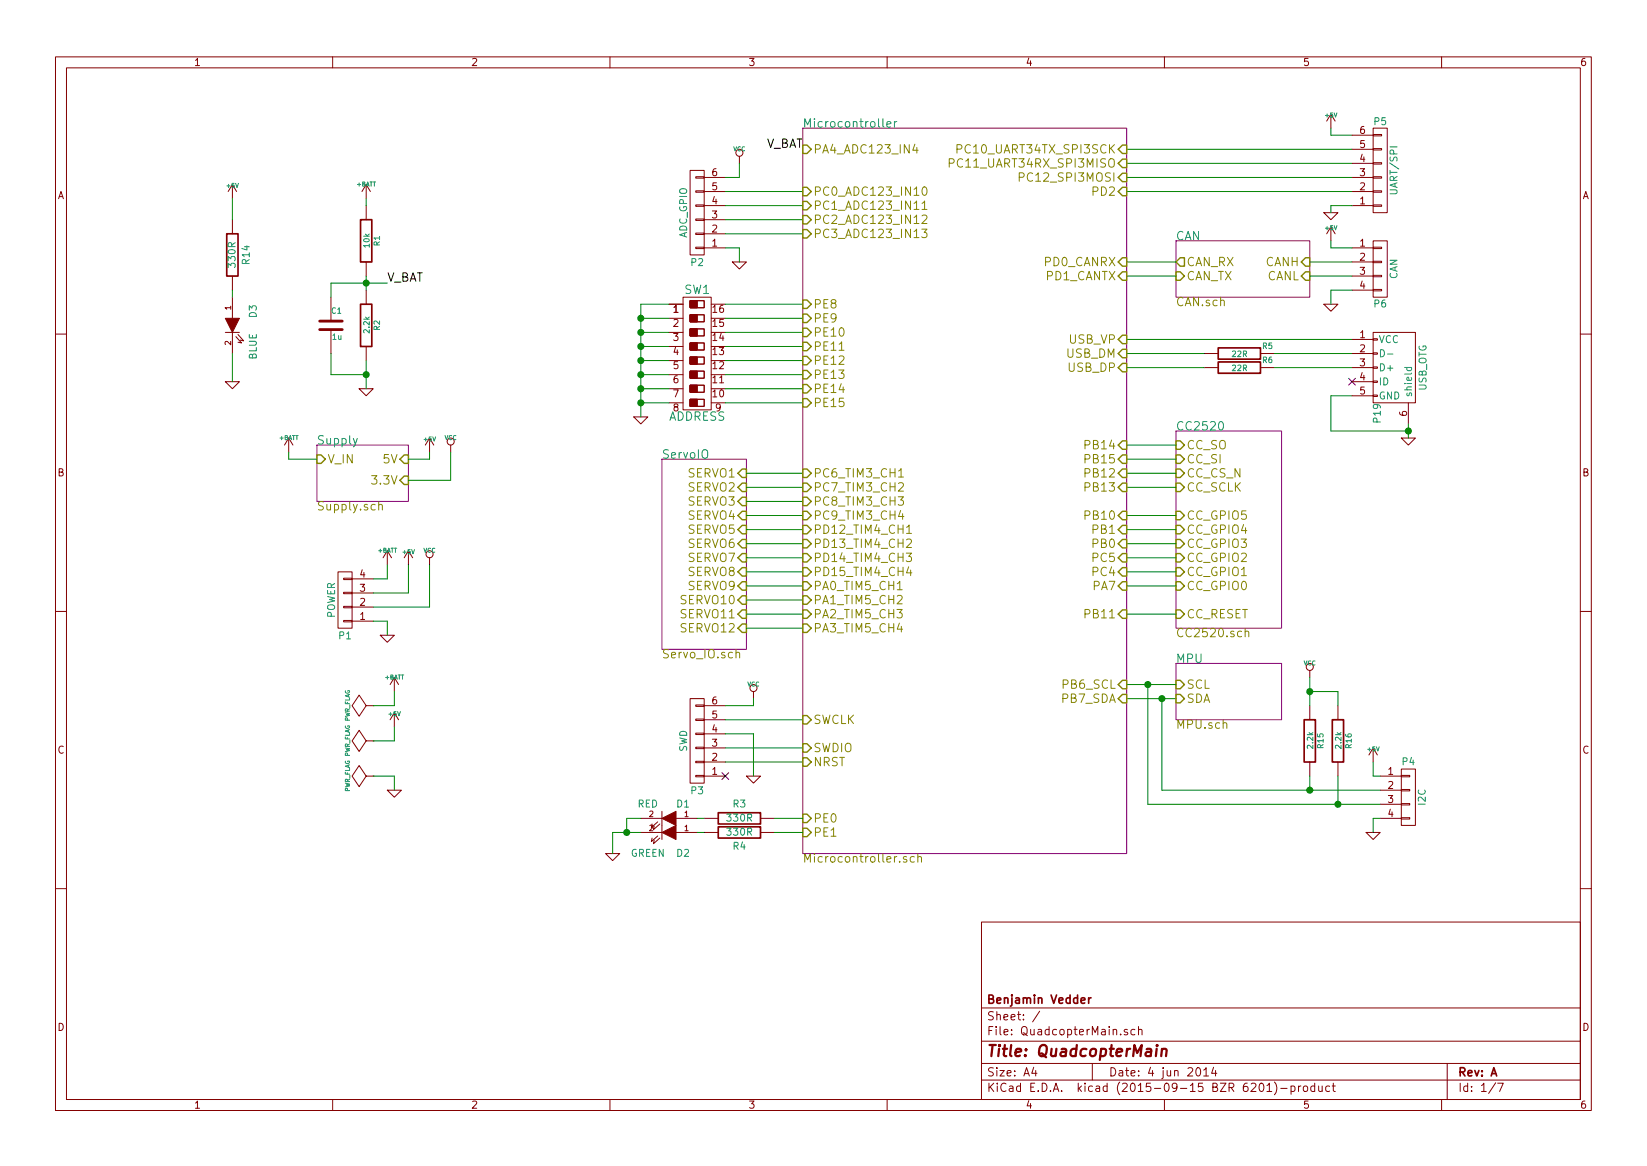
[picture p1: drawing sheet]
EESchema Schematic File Version 2
LIBS:QuadcopterMain-rescue
LIBS:power
LIBS:device
LIBS:transistors
LIBS:conn
LIBS:linear
LIBS:regul
LIBS:74xx
LIBS:cmos4000
LIBS:adc-dac
LIBS:memory
LIBS:xilinx
LIBS:special
LIBS:microcontrollers
LIBS:dsp
LIBS:microchip
LIBS:analog_switches
LIBS:motorola
LIBS:texas
LIBS:intel
LIBS:audio
LIBS:interface
LIBS:digital-audio
LIBS:philips
LIBS:display
LIBS:cypress
LIBS:siliconi
LIBS:opto
LIBS:atmel
LIBS:contrib
LIBS:valves
LIBS:crf_1
LIBS:dips-s
LIBS:QuadcopterMain-cache
EELAYER 25 0
EELAYER END
$Descr A4 11693 8268
encoding utf-8
Sheet 1 7
Title "QuadcopterMain"
Date "4 jun 2014"
Rev "A"
Comp "Benjamin Vedder"
Comment1 ""
Comment2 ""
Comment3 ""
Comment4 ""
$EndDescr
$Sheet
S 2250 3150 650  400 
U 54134F5D
F0 "Supply" 60
F1 "Supply.sch" 60
F2 "V_IN" I L 2250 3250 60 
F3 "5V" I R 2900 3250 60 
F4 "3.3V" I R 2900 3400 60 
$EndSheet
$Comp
L VCC #PWR14
U 1 1
P 3200 3200
F 0 "#PWR14" H 3200 3300 30  0001 C CNN
F 1 "VCC" H 3200 3300 30  0000 C CNN
F 2 "" H 3200 3200 60  0000 C CNN
F 3 "" H 3200 3200 60  0000 C CNN
	1    3200 3200
	1    0    0    -1  
$EndComp
$Comp
L +5V #PWR12
U 1 1
P 3050 3200
F 0 "#PWR12" H 3050 3290 20  0001 C CNN
F 1 "+5V" H 3050 3290 30  0000 C CNN
F 2 "" H 3050 3200 60  0000 C CNN
F 3 "" H 3050 3200 60  0000 C CNN
	1    3050 3200
	1    0    0    -1  
$EndComp
$Sheet
S 8350 3050 750  1400
U 5416CB9B
F0 "CC2520" 60
F1 "CC2520.sch" 60
F2 "CC_SO" I L 8350 3150 60 
F3 "CC_SI" I L 8350 3250 60 
F4 "CC_CS_N" I L 8350 3350 60 
F5 "CC_SCLK" I L 8350 3450 60 
F6 "CC_GPIO5" I L 8350 3650 60 
F7 "CC_GPIO4" I L 8350 3750 60 
F8 "CC_GPIO3" I L 8350 3850 60 
F9 "CC_GPIO2" I L 8350 3950 60 
F10 "CC_GPIO1" I L 8350 4050 60 
F11 "CC_GPIO0" I L 8350 4150 60 
F12 "CC_RESET" I L 8350 4350 60 
$EndSheet
$Comp
L CONN_01X04 P6
U 1 1
P 9800 1900
F 0 "P6" H 9800 1650 50  0000 C CNN
F 1 "CAN" V 9900 1900 50  0000 C CNN
F 2 "w_conn_jst-ph:b4b-ph-kl" H 9800 1900 60  0001 C CNN
F 3 "" H 9800 1900 60  0000 C CNN
	1    9800 1900
	1    0    0    -1  
$EndComp
$Sheet
S 8350 1700 950  400 
U 5439F074
F0 "CAN" 60
F1 "CAN.sch" 60
F2 "CAN_RX" O L 8350 1850 60 
F3 "CAN_TX" I L 8350 1950 60 
F4 "CANH" I R 9300 1850 60 
F5 "CANL" I R 9300 1950 60 
$EndSheet
$Comp
L +5V #PWR24
U 1 1
P 9450 1700
F 0 "#PWR24" H 9450 1790 20  0001 C CNN
F 1 "+5V" H 9450 1790 30  0000 C CNN
F 2 "" H 9450 1700 60  0000 C CNN
F 3 "" H 9450 1700 60  0000 C CNN
	1    9450 1700
	1    0    0    -1  
$EndComp
$Comp
L GND-RESCUE-QuadcopterMain #PWR25
U 1 1
P 9450 2150
F 0 "#PWR25" H 9450 2150 30  0001 C CNN
F 1 "GND" H 9450 2080 30  0001 C CNN
F 2 "" H 9450 2150 60  0000 C CNN
F 3 "" H 9450 2150 60  0000 C CNN
	1    9450 2150
	1    0    0    -1  
$EndComp
$Comp
L +5V #PWR22
U 1 1
P 9450 900
F 0 "#PWR22" H 9450 990 20  0001 C CNN
F 1 "+5V" H 9450 990 30  0000 C CNN
F 2 "" H 9450 900 60  0000 C CNN
F 3 "" H 9450 900 60  0000 C CNN
	1    9450 900 
	1    0    0    -1  
$EndComp
$Comp
L GND-RESCUE-QuadcopterMain #PWR23
U 1 1
P 9450 1500
F 0 "#PWR23" H 9450 1500 30  0001 C CNN
F 1 "GND" H 9450 1430 30  0001 C CNN
F 2 "" H 9450 1500 60  0000 C CNN
F 3 "" H 9450 1500 60  0000 C CNN
	1    9450 1500
	1    0    0    -1  
$EndComp
$Sheet
S 4700 3250 600  1350
U 543CA0DD
F0 "ServoIO" 60
F1 "Servo_IO.sch" 60
F2 "SERVO1" I R 5300 3350 60 
F3 "SERVO2" I R 5300 3450 60 
F4 "SERVO3" I R 5300 3550 60 
F5 "SERVO4" I R 5300 3650 60 
F6 "SERVO5" I R 5300 3750 60 
F7 "SERVO6" I R 5300 3850 60 
F8 "SERVO7" I R 5300 3950 60 
F9 "SERVO8" I R 5300 4050 60 
F10 "SERVO9" I R 5300 4150 60 
F11 "SERVO10" I R 5300 4250 60 
F12 "SERVO11" I R 5300 4350 60 
F13 "SERVO12" I R 5300 4450 60 
$EndSheet
$Comp
L +BATT #PWR4
U 1 1
P 2600 1400
F 0 "#PWR4" H 2600 1350 20  0001 C CNN
F 1 "+BATT" H 2600 1500 30  0000 C CNN
F 2 "" H 2600 1400 60  0000 C CNN
F 3 "" H 2600 1400 60  0000 C CNN
	1    2600 1400
	1    0    0    -1  
$EndComp
$Comp
L R-RESCUE-QuadcopterMain R1
U 1 1
P 2600 1700
F 0 "R1" V 2680 1700 40  0000 C CNN
F 1 "10k" V 2607 1701 40  0000 C CNN
F 2 "Resistors_SMD:R_0603" V 2530 1700 30  0001 C CNN
F 3 "" H 2600 1700 30  0000 C CNN
	1    2600 1700
	1    0    0    -1  
$EndComp
$Comp
L R-RESCUE-QuadcopterMain R2
U 1 1
P 2600 2300
F 0 "R2" V 2680 2300 40  0000 C CNN
F 1 "2.2k" V 2607 2301 40  0000 C CNN
F 2 "Resistors_SMD:R_0603" V 2530 2300 30  0001 C CNN
F 3 "" H 2600 2300 30  0000 C CNN
	1    2600 2300
	1    0    0    -1  
$EndComp
$Comp
L C-RESCUE-QuadcopterMain C1
U 1 1
P 2350 2300
F 0 "C1" H 2350 2400 40  0000 L CNN
F 1 "1u" H 2356 2215 40  0000 L CNN
F 2 "Capacitors_SMD:C_0603" H 2388 2150 30  0001 C CNN
F 3 "" H 2350 2300 60  0000 C CNN
	1    2350 2300
	1    0    0    -1  
$EndComp
$Comp
L GND-RESCUE-QuadcopterMain #PWR5
U 1 1
P 2600 2750
F 0 "#PWR5" H 2600 2750 30  0001 C CNN
F 1 "GND" H 2600 2680 30  0001 C CNN
F 2 "" H 2600 2750 60  0000 C CNN
F 3 "" H 2600 2750 60  0000 C CNN
	1    2600 2750
	1    0    0    -1  
$EndComp
$Comp
L CONN_01X04 P4
U 1 1
P 10000 5650
F 0 "P4" H 10000 5900 50  0000 C CNN
F 1 "I2C" V 10100 5650 50  0000 C CNN
F 2 "w_conn_jst-ph:b4b-ph-kl" H 10000 5650 60  0001 C CNN
F 3 "" H 10000 5650 60  0000 C CNN
	1    10000 5650
	1    0    0    -1  
$EndComp
$Comp
L +5V #PWR26
U 1 1
P 9750 5400
F 0 "#PWR26" H 9750 5490 20  0001 C CNN
F 1 "+5V" H 9750 5490 30  0000 C CNN
F 2 "" H 9750 5400 60  0000 C CNN
F 3 "" H 9750 5400 60  0000 C CNN
	1    9750 5400
	1    0    0    -1  
$EndComp
$Comp
L GND-RESCUE-QuadcopterMain #PWR27
U 1 1
P 9750 5900
F 0 "#PWR27" H 9750 5900 30  0001 C CNN
F 1 "GND" H 9750 5830 30  0001 C CNN
F 2 "" H 9750 5900 60  0000 C CNN
F 3 "" H 9750 5900 60  0000 C CNN
	1    9750 5900
	1    0    0    -1  
$EndComp
$Comp
L DIPS_08 SW1
U 1 1
P 4950 2500
F 0 "SW1" V 4500 2500 60  0000 C CNN
F 1 "ADDRESS" V 5400 2500 60  0000 C CNN
F 2 "Buttons_Switches_ThroughHole:SW_DIP_x8_Slide" H 4950 2500 60  0001 C CNN
F 3 "" H 4950 2500 60  0000 C CNN
	1    4950 2500
	0    1    1    0   
$EndComp
$Comp
L GND-RESCUE-QuadcopterMain #PWR16
U 1 1
P 4550 2950
F 0 "#PWR16" H 4550 2950 30  0001 C CNN
F 1 "GND" H 4550 2880 30  0001 C CNN
F 2 "" H 4550 2950 60  0000 C CNN
F 3 "" H 4550 2950 60  0000 C CNN
	1    4550 2950
	1    0    0    -1  
$EndComp
$Comp
L CONN_01X04 P1
U 1 1
P 2450 4250
F 0 "P1" H 2450 4500 50  0000 C CNN
F 1 "POWER" V 2550 4250 50  0000 C CNN
F 2 "w_conn_jst-ph:b4b-ph-kl" H 2450 4250 60  0001 C CNN
F 3 "" H 2450 4250 60  0000 C CNN
	1    2450 4250
	-1   0    0    1   
$EndComp
Text Label 5700 1050 2    60   ~ 0
V_BAT
Text Label 2750 2000 0    60   ~ 0
V_BAT
$Comp
L CONN_01X06 P2
U 1 1
P 4950 1500
F 0 "P2" H 4950 1850 50  0000 C CNN
F 1 "ADC_GPIO" V 5050 1500 50  0000 C CNN
F 2 "w_conn_jst-ph:b6b-ph-kl" H 4950 1500 60  0001 C CNN
F 3 "" H 4950 1500 60  0000 C CNN
	1    4950 1500
	-1   0    0    1   
$EndComp
$Comp
L GND-RESCUE-QuadcopterMain #PWR18
U 1 1
P 5250 1850
F 0 "#PWR18" H 5250 1850 30  0001 C CNN
F 1 "GND" H 5250 1780 30  0001 C CNN
F 2 "" H 5250 1850 60  0000 C CNN
F 3 "" H 5250 1850 60  0000 C CNN
	1    5250 1850
	1    0    0    -1  
$EndComp
$Comp
L VCC #PWR17
U 1 1
P 5250 1150
F 0 "#PWR17" H 5250 1250 30  0001 C CNN
F 1 "VCC" H 5250 1250 30  0000 C CNN
F 2 "" H 5250 1150 60  0000 C CNN
F 3 "" H 5250 1150 60  0000 C CNN
	1    5250 1150
	1    0    0    -1  
$EndComp
Wire Wire Line
	2900 3250 3050 3250
Wire Wire Line
	3050 3250 3050 3200
Wire Wire Line
	3200 3200 3200 3400
Wire Wire Line
	3200 3400 2900 3400
Wire Wire Line
	8000 3150 8350 3150
Wire Wire Line
	8000 3250 8350 3250
Wire Wire Line
	8000 3350 8350 3350
Wire Wire Line
	8000 3450 8350 3450
Wire Wire Line
	8000 3650 8350 3650
Wire Wire Line
	8000 3750 8350 3750
Wire Wire Line
	8000 3850 8350 3850
Wire Wire Line
	8000 3950 8350 3950
Wire Wire Line
	8000 4050 8350 4050
Wire Wire Line
	8000 4150 8350 4150
Wire Wire Line
	8000 4350 8350 4350
Wire Wire Line
	8000 4950 8350 4950
Wire Wire Line
	8000 1850 8350 1850
Wire Wire Line
	8000 1950 8350 1950
Wire Wire Line
	9300 1850 9600 1850
Wire Wire Line
	9300 1950 9600 1950
Wire Wire Line
	9600 1750 9450 1750
Wire Wire Line
	9450 1750 9450 1700
Wire Wire Line
	9600 2050 9450 2050
Wire Wire Line
	9450 2050 9450 2150
Wire Wire Line
	8000 1050 9600 1050
Wire Wire Line
	9600 1150 8000 1150
Wire Wire Line
	9600 950  9450 950 
Wire Wire Line
	9450 950  9450 900 
Wire Wire Line
	9450 1450 9450 1500
Wire Wire Line
	5300 3350 5700 3350
Wire Wire Line
	5300 3450 5700 3450
Wire Wire Line
	5300 3550 5700 3550
Wire Wire Line
	5300 3650 5700 3650
Wire Wire Line
	5300 3750 5700 3750
Wire Wire Line
	5700 3850 5300 3850
Wire Wire Line
	5300 3950 5700 3950
Wire Wire Line
	5700 4050 5300 4050
Wire Wire Line
	5300 4150 5700 4150
Wire Wire Line
	5700 4250 5300 4250
Wire Wire Line
	5300 4350 5700 4350
Wire Wire Line
	5700 4450 5300 4450
Wire Wire Line
	2600 1950 2600 2050
Wire Wire Line
	2350 2100 2350 2000
Wire Wire Line
	2350 2000 2750 2000
Connection ~ 2600 2000
Wire Wire Line
	2600 2550 2600 2750
Wire Wire Line
	2350 2500 2350 2650
Wire Wire Line
	2350 2650 2600 2650
Connection ~ 2600 2650
Wire Wire Line
	2600 1450 2600 1400
Wire Wire Line
	9800 5500 9750 5500
Wire Wire Line
	9750 5500 9750 5400
Wire Wire Line
	9800 5800 9750 5800
Wire Wire Line
	9750 5800 9750 5900
Wire Wire Line
	8250 4950 8250 5600
Wire Wire Line
	8250 5600 9800 5600
Connection ~ 8250 4950
Wire Wire Line
	8150 4850 8150 5700
Wire Wire Line
	8150 5700 9800 5700
Connection ~ 8150 4850
Wire Wire Line
	5700 2850 5150 2850
Wire Wire Line
	5150 2750 5700 2750
Wire Wire Line
	5700 2650 5150 2650
Wire Wire Line
	5150 2550 5700 2550
Wire Wire Line
	5150 2450 5700 2450
Wire Wire Line
	5700 2350 5150 2350
Wire Wire Line
	5150 2250 5700 2250
Wire Wire Line
	5700 2150 5150 2150
Wire Wire Line
	4750 2150 4550 2150
Wire Wire Line
	4550 2150 4550 2950
Wire Wire Line
	4750 2850 4550 2850
Connection ~ 4550 2850
Wire Wire Line
	4750 2750 4550 2750
Connection ~ 4550 2750
Wire Wire Line
	4750 2650 4550 2650
Connection ~ 4550 2650
Wire Wire Line
	4750 2550 4550 2550
Connection ~ 4550 2550
Wire Wire Line
	4750 2450 4550 2450
Connection ~ 4550 2450
Wire Wire Line
	4750 2350 4550 2350
Connection ~ 4550 2350
Wire Wire Line
	4750 2250 4550 2250
Connection ~ 4550 2250
Wire Wire Line
	5150 1350 5700 1350
Wire Wire Line
	5150 1450 5700 1450
Wire Wire Line
	5150 1550 5700 1550
Wire Wire Line
	5150 1650 5700 1650
Wire Wire Line
	5250 1150 5250 1250
Wire Wire Line
	5250 1250 5150 1250
Wire Wire Line
	5150 1750 5250 1750
Wire Wire Line
	5250 1750 5250 1850
$Comp
L +5V #PWR11
U 1 1
P 2900 4000
F 0 "#PWR11" H 2900 4090 20  0001 C CNN
F 1 "+5V" H 2900 4090 30  0000 C CNN
F 2 "" H 2900 4000 60  0000 C CNN
F 3 "" H 2900 4000 60  0000 C CNN
	1    2900 4000
	1    0    0    -1  
$EndComp
Wire Wire Line
	2650 4200 2900 4200
Wire Wire Line
	2900 4200 2900 4000
$Comp
L VCC #PWR13
U 1 1
P 3050 4000
F 0 "#PWR13" H 3050 4100 30  0001 C CNN
F 1 "VCC" H 3050 4100 30  0000 C CNN
F 2 "" H 3050 4000 60  0000 C CNN
F 3 "" H 3050 4000 60  0000 C CNN
	1    3050 4000
	1    0    0    -1  
$EndComp
Wire Wire Line
	3050 4000 3050 4300
Wire Wire Line
	3050 4300 2650 4300
$Comp
L +BATT #PWR6
U 1 1
P 2750 4000
F 0 "#PWR6" H 2750 3950 20  0001 C CNN
F 1 "+BATT" H 2750 4100 30  0000 C CNN
F 2 "" H 2750 4000 60  0000 C CNN
F 3 "" H 2750 4000 60  0000 C CNN
	1    2750 4000
	1    0    0    -1  
$EndComp
Wire Wire Line
	2750 4000 2750 4100
Wire Wire Line
	2750 4100 2650 4100
$Comp
L GND-RESCUE-QuadcopterMain #PWR7
U 1 1
P 2750 4500
F 0 "#PWR7" H 2750 4500 30  0001 C CNN
F 1 "GND" H 2750 4430 30  0001 C CNN
F 2 "" H 2750 4500 60  0000 C CNN
F 3 "" H 2750 4500 60  0000 C CNN
	1    2750 4500
	1    0    0    -1  
$EndComp
Wire Wire Line
	2650 4400 2750 4400
Wire Wire Line
	2750 4400 2750 4500
$Sheet
S 8350 4700 750  400 
U 54133407
F0 "MPU" 60
F1 "MPU.sch" 60
F2 "SCL" I L 8350 4850 60 
F3 "SDA" I L 8350 4950 60 
$EndSheet
Wire Wire Line
	8000 4850 8350 4850
$Comp
L CONN_01X06 P3
U 1 1
P 4950 5250
F 0 "P3" H 4950 5600 50  0000 C CNN
F 1 "SWD" V 5050 5250 50  0000 C CNN
F 2 "w_conn_jst-ph:b6b-ph-kl" H 4950 5250 60  0001 C CNN
F 3 "" H 4950 5250 60  0000 C CNN
	1    4950 5250
	-1   0    0    1   
$EndComp
$Comp
L VCC #PWR19
U 1 1
P 5350 4950
F 0 "#PWR19" H 5350 5050 30  0001 C CNN
F 1 "VCC" H 5350 5050 30  0000 C CNN
F 2 "" H 5350 4950 60  0000 C CNN
F 3 "" H 5350 4950 60  0000 C CNN
	1    5350 4950
	1    0    0    -1  
$EndComp
Wire Wire Line
	5150 5000 5350 5000
Wire Wire Line
	5350 5000 5350 4950
Wire Wire Line
	5150 5100 5700 5100
Wire Wire Line
	5150 5300 5700 5300
Wire Wire Line
	5150 5400 5700 5400
$Comp
L GND-RESCUE-QuadcopterMain #PWR20
U 1 1
P 5350 5500
F 0 "#PWR20" H 5350 5500 30  0001 C CNN
F 1 "GND" H 5350 5430 30  0001 C CNN
F 2 "" H 5350 5500 60  0000 C CNN
F 3 "" H 5350 5500 60  0000 C CNN
	1    5350 5500
	1    0    0    -1  
$EndComp
Wire Wire Line
	5150 5200 5350 5200
Wire Wire Line
	5350 5200 5350 5500
NoConn ~ 5150 5500
Wire Wire Line
	8000 2400 9600 2400
Wire Wire Line
	9600 2800 9450 2800
Wire Wire Line
	9450 2800 9450 3050
NoConn ~ 9600 2700
$Comp
L R-RESCUE-QuadcopterMain R5
U 1 1
P 8800 2500
F 0 "R5" V 8750 2700 40  0000 C CNN
F 1 "22R" V 8807 2501 40  0000 C CNN
F 2 "Resistors_SMD:R_0603" V 8730 2500 30  0001 C CNN
F 3 "" H 8800 2500 30  0000 C CNN
	1    8800 2500
	0    1    1    0   
$EndComp
$Comp
L R-RESCUE-QuadcopterMain R6
U 1 1
P 8800 2600
F 0 "R6" V 8750 2800 40  0000 C CNN
F 1 "22R" V 8807 2601 40  0000 C CNN
F 2 "Resistors_SMD:R_0603" V 8730 2600 30  0001 C CNN
F 3 "" H 8800 2600 30  0000 C CNN
	1    8800 2600
	0    1    1    0   
$EndComp
Wire Wire Line
	9050 2500 9600 2500
Wire Wire Line
	9600 2600 9050 2600
Wire Wire Line
	8550 2600 8000 2600
Wire Wire Line
	8000 2500 8550 2500
$Comp
L CONN_01X06 P5
U 1 1
P 9800 1200
F 0 "P5" H 9800 850 50  0000 C CNN
F 1 "UART/SPI" V 9900 1200 50  0000 C CNN
F 2 "w_conn_jst-ph:b6b-ph-kl" H 9800 1200 60  0001 C CNN
F 3 "" H 9800 1200 60  0000 C CNN
	1    9800 1200
	1    0    0    1   
$EndComp
Wire Wire Line
	9450 1450 9600 1450
Wire Wire Line
	9600 1350 8000 1350
Wire Wire Line
	8000 1250 9600 1250
$Comp
L +BATT #PWR3
U 1 1
P 2050 3200
F 0 "#PWR3" H 2050 3150 20  0001 C CNN
F 1 "+BATT" H 2050 3300 30  0000 C CNN
F 2 "" H 2050 3200 60  0000 C CNN
F 3 "" H 2050 3200 60  0000 C CNN
	1    2050 3200
	1    0    0    -1  
$EndComp
Wire Wire Line
	2250 3250 2050 3250
Wire Wire Line
	2050 3250 2050 3200
$Sheet
S 5700 900  2300 5150
U 54131A8C
F0 "Microcontroller" 60
F1 "Microcontroller.sch" 60
F2 "PA4_ADC123_IN4" I L 5700 1050 60 
F3 "PA7" I R 8000 4150 60 
F4 "PB0" I R 8000 3850 60 
F5 "PB1" I R 8000 3750 60 
F6 "PD0_CANRX" I R 8000 1850 60 
F7 "PD1_CANTX" I R 8000 1950 60 
F8 "PB10" I R 8000 3650 60 
F9 "PB11" I R 8000 4350 60 
F10 "PB12" I R 8000 3350 60 
F11 "PB13" I R 8000 3450 60 
F12 "PB14" I R 8000 3150 60 
F13 "PB15" I R 8000 3250 60 
F14 "PC4" I R 8000 4050 60 
F15 "PC5" I R 8000 3950 60 
F16 "PC0_ADC123_IN10" I L 5700 1350 60 
F17 "PC1_ADC123_IN11" I L 5700 1450 60 
F18 "PC2_ADC123_IN12" I L 5700 1550 60 
F19 "PC3_ADC123_IN13" I L 5700 1650 60 
F20 "PB6_SCL" I R 8000 4850 60 
F21 "PB7_SDA" I R 8000 4950 60 
F22 "PD12_TIM4_CH1" I L 5700 3750 60 
F23 "PD13_TIM4_CH2" I L 5700 3850 60 
F24 "PD14_TIM4_CH3" I L 5700 3950 60 
F25 "PD15_TIM4_CH4" I L 5700 4050 60 
F26 "PC6_TIM3_CH1" I L 5700 3350 60 
F27 "PC7_TIM3_CH2" I L 5700 3450 60 
F28 "PC8_TIM3_CH3" I L 5700 3550 60 
F29 "PC9_TIM3_CH4" I L 5700 3650 60 
F30 "PA0_TIM5_CH1" I L 5700 4150 60 
F31 "PA1_TIM5_CH2" I L 5700 4250 60 
F32 "PA2_TIM5_CH3" I L 5700 4350 60 
F33 "PA3_TIM5_CH4" I L 5700 4450 60 
F34 "PE8" I L 5700 2150 60 
F35 "PE9" I L 5700 2250 60 
F36 "PE10" I L 5700 2350 60 
F37 "PE11" I L 5700 2450 60 
F38 "PE12" I L 5700 2550 60 
F39 "PE13" I L 5700 2650 60 
F40 "PE14" I L 5700 2750 60 
F41 "PE15" I L 5700 2850 60 
F42 "USB_VP" I R 8000 2400 60 
F43 "USB_DM" I R 8000 2500 60 
F44 "USB_DP" I R 8000 2600 60 
F45 "NRST" I L 5700 5400 60 
F46 "SWDIO" I L 5700 5300 60 
F47 "SWCLK" I L 5700 5100 60 
F48 "PC12_SPI3MOSI" I R 8000 1250 60 
F49 "PD2" I R 8000 1350 60 
F50 "PC10_UART34TX_SPI3SCK" I R 8000 1050 60 
F51 "PC11_UART34RX_SPI3MISO" I R 8000 1150 60 
F52 "PE0" I L 5700 5800 60 
F53 "PE1" I L 5700 5900 60 
$EndSheet
$Comp
L R-RESCUE-QuadcopterMain R3
U 1 1
P 5250 5800
F 0 "R3" V 5150 5800 50  0000 C CNN
F 1 "330R" V 5250 5800 50  0000 C CNN
F 2 "Resistors_SMD:R_0603" H 5250 5800 60  0001 C CNN
F 3 "" H 5250 5800 60  0001 C CNN
	1    5250 5800
	0    -1   1    0   
$EndComp
$Comp
L R-RESCUE-QuadcopterMain R4
U 1 1
P 5250 5900
F 0 "R4" V 5350 5900 50  0000 C CNN
F 1 "330R" V 5250 5900 50  0000 C CNN
F 2 "Resistors_SMD:R_0603" H 5250 5900 60  0001 C CNN
F 3 "" H 5250 5900 60  0001 C CNN
	1    5250 5900
	0    -1   1    0   
$EndComp
$Comp
L LED-RESCUE-QuadcopterMain D2
U 1 1
P 4750 5900
F 0 "D2" H 4650 5750 50  0000 C CNN
F 1 "GREEN" H 4900 5750 50  0000 C CNN
F 2 "LEDs:LED-0603" H 4750 5900 60  0001 C CNN
F 3 "" H 4750 5900 60  0001 C CNN
	1    4750 5900
	-1   0    0    -1  
$EndComp
$Comp
L LED-RESCUE-QuadcopterMain D1
U 1 1
P 4750 5800
F 0 "D1" H 4650 5900 50  0000 C CNN
F 1 "RED" H 4900 5900 50  0000 C CNN
F 2 "LEDs:LED-0603" H 4750 5800 60  0001 C CNN
F 3 "" H 4750 5800 60  0001 C CNN
	1    4750 5800
	-1   0    0    -1  
$EndComp
$Comp
L GND-RESCUE-QuadcopterMain #PWR15
U 1 1
P 4350 6050
F 0 "#PWR15" H 4350 6050 30  0001 C CNN
F 1 "GND" H 4350 5980 30  0001 C CNN
F 2 "" H 4350 6050 60  0001 C CNN
F 3 "" H 4350 6050 60  0001 C CNN
	1    4350 6050
	-1   0    0    -1  
$EndComp
Connection ~ 4450 5900
Wire Wire Line
	4450 5800 4550 5800
Wire Wire Line
	4450 5900 4450 5800
Wire Wire Line
	4350 5900 4550 5900
Wire Wire Line
	5000 5800 4950 5800
Wire Wire Line
	5000 5900 4950 5900
Wire Wire Line
	4350 6050 4350 5900
Wire Wire Line
	5500 5800 5700 5800
Wire Wire Line
	5500 5900 5700 5900
$Comp
L PWR_FLAG #FLG3
U 1 1
P 2650 5500
F 0 "#FLG3" H 2650 5595 30  0001 C CNN
F 1 "PWR_FLAG" H 2650 5680 30  0000 C CNN
F 2 "" H 2650 5500 60  0000 C CNN
F 3 "" H 2650 5500 60  0000 C CNN
	1    2650 5500
	0    -1   -1   0   
$EndComp
$Comp
L PWR_FLAG #FLG2
U 1 1
P 2650 5250
F 0 "#FLG2" H 2650 5345 30  0001 C CNN
F 1 "PWR_FLAG" H 2650 5430 30  0000 C CNN
F 2 "" H 2650 5250 60  0000 C CNN
F 3 "" H 2650 5250 60  0000 C CNN
	1    2650 5250
	0    -1   -1   0   
$EndComp
$Comp
L PWR_FLAG #FLG1
U 1 1
P 2650 5000
F 0 "#FLG1" H 2650 5095 30  0001 C CNN
F 1 "PWR_FLAG" H 2650 5180 30  0000 C CNN
F 2 "" H 2650 5000 60  0000 C CNN
F 3 "" H 2650 5000 60  0000 C CNN
	1    2650 5000
	0    -1   -1   0   
$EndComp
$Comp
L +BATT #PWR8
U 1 1
P 2800 4900
F 0 "#PWR8" H 2800 4850 20  0001 C CNN
F 1 "+BATT" H 2800 5000 30  0000 C CNN
F 2 "" H 2800 4900 60  0000 C CNN
F 3 "" H 2800 4900 60  0000 C CNN
	1    2800 4900
	1    0    0    -1  
$EndComp
$Comp
L +5V #PWR9
U 1 1
P 2800 5150
F 0 "#PWR9" H 2800 5240 20  0001 C CNN
F 1 "+5V" H 2800 5240 30  0000 C CNN
F 2 "" H 2800 5150 60  0000 C CNN
F 3 "" H 2800 5150 60  0000 C CNN
	1    2800 5150
	1    0    0    -1  
$EndComp
$Comp
L GND-RESCUE-QuadcopterMain #PWR10
U 1 1
P 2800 5600
F 0 "#PWR10" H 2800 5600 30  0001 C CNN
F 1 "GND" H 2800 5530 30  0001 C CNN
F 2 "" H 2800 5600 60  0000 C CNN
F 3 "" H 2800 5600 60  0000 C CNN
	1    2800 5600
	1    0    0    -1  
$EndComp
Wire Wire Line
	2650 5000 2800 5000
Wire Wire Line
	2800 5000 2800 4900
Wire Wire Line
	2650 5250 2800 5250
Wire Wire Line
	2800 5250 2800 5150
Wire Wire Line
	2650 5500 2800 5500
Wire Wire Line
	2800 5500 2800 5600
$Comp
L R-RESCUE-QuadcopterMain R14
U 1 1
P 1650 1800
F 0 "R14" V 1750 1800 50  0000 C CNN
F 1 "330R" V 1650 1800 50  0000 C CNN
F 2 "Resistors_SMD:R_0603" H 1650 1800 60  0001 C CNN
F 3 "" H 1650 1800 60  0001 C CNN
	1    1650 1800
	1    0    0    1   
$EndComp
$Comp
L LED-RESCUE-QuadcopterMain D3
U 1 1
P 1650 2300
F 0 "D3" H 1550 2150 50  0000 C CNN
F 1 "BLUE" H 1800 2150 50  0000 C CNN
F 2 "LEDs:LED-0603" H 1650 2300 60  0001 C CNN
F 3 "" H 1650 2300 60  0001 C CNN
	1    1650 2300
	0    -1   1    0   
$EndComp
Wire Wire Line
	1650 2050 1650 2100
$Comp
L GND-RESCUE-QuadcopterMain #PWR2
U 1 1
P 1650 2700
F 0 "#PWR2" H 1650 2700 30  0001 C CNN
F 1 "GND" H 1650 2630 30  0001 C CNN
F 2 "" H 1650 2700 60  0000 C CNN
F 3 "" H 1650 2700 60  0000 C CNN
	1    1650 2700
	1    0    0    -1  
$EndComp
$Comp
L +5V #PWR1
U 1 1
P 1650 1400
F 0 "#PWR1" H 1650 1490 20  0001 C CNN
F 1 "+5V" H 1650 1490 30  0000 C CNN
F 2 "" H 1650 1400 60  0000 C CNN
F 3 "" H 1650 1400 60  0000 C CNN
	1    1650 1400
	1    0    0    -1  
$EndComp
Wire Wire Line
	1650 2500 1650 2700
Wire Wire Line
	1650 1550 1650 1400
$Comp
L R-RESCUE-QuadcopterMain R15
U 1 1
P 9300 5250
F 0 "R15" V 9380 5250 40  0000 C CNN
F 1 "2.2k" V 9307 5251 40  0000 C CNN
F 2 "Resistors_SMD:R_0603" V 9230 5250 30  0001 C CNN
F 3 "" H 9300 5250 30  0000 C CNN
	1    9300 5250
	1    0    0    -1  
$EndComp
$Comp
L R-RESCUE-QuadcopterMain R16
U 1 1
P 9500 5250
F 0 "R16" V 9580 5250 40  0000 C CNN
F 1 "2.2k" V 9507 5251 40  0000 C CNN
F 2 "Resistors_SMD:R_0603" V 9430 5250 30  0001 C CNN
F 3 "" H 9500 5250 30  0000 C CNN
	1    9500 5250
	1    0    0    -1  
$EndComp
Wire Wire Line
	9300 5500 9300 5600
Connection ~ 9300 5600
Wire Wire Line
	9500 5500 9500 5700
Connection ~ 9500 5700
$Comp
L VCC #PWR21
U 1 1
P 9300 4800
F 0 "#PWR21" H 9300 4900 30  0001 C CNN
F 1 "VCC" H 9300 4900 30  0000 C CNN
F 2 "" H 9300 4800 60  0000 C CNN
F 3 "" H 9300 4800 60  0000 C CNN
	1    9300 4800
	1    0    0    -1  
$EndComp
Wire Wire Line
	9300 4800 9300 5000
Wire Wire Line
	9300 4900 9500 4900
Wire Wire Line
	9500 4900 9500 5000
Connection ~ 9300 4900
$Comp
L USB_OTG P19
U 1 1
P 9900 2600
F 0 "P19" H 10225 2475 50  0000 C CNN
F 1 "USB_OTG" H 9900 2800 50  0000 C CNN
F 2 "Connect:USB_Mini-B" V 9850 2500 60  0001 C CNN
F 3 "" V 9850 2500 60  0000 C CNN
	1    9900 2600
	0    1    1    0   
$EndComp
$Comp
L GND-RESCUE-QuadcopterMain #PWR28
U 1 1
P 10000 3100
F 0 "#PWR28" H 10000 3100 30  0001 C CNN
F 1 "GND" H 10000 3030 30  0001 C CNN
F 2 "" H 10000 3100 60  0000 C CNN
F 3 "" H 10000 3100 60  0000 C CNN
	1    10000 3100
	1    0    0    -1  
$EndComp
Wire Wire Line
	10000 3000 10000 3100
Wire Wire Line
	9450 3050 10000 3050
Connection ~ 10000 3050
$EndSCHEMATC
